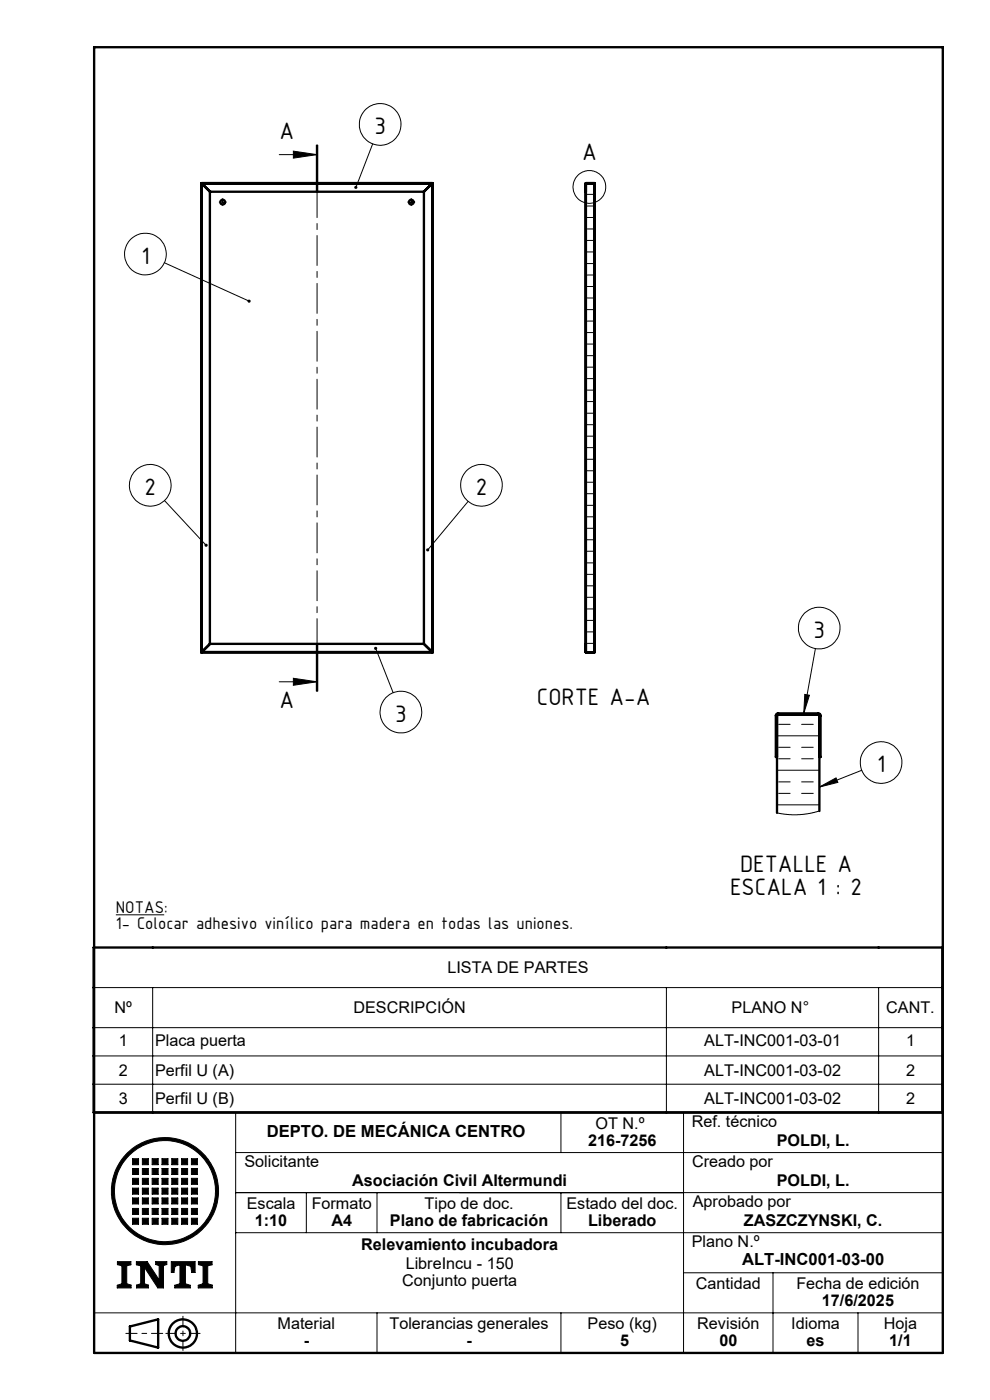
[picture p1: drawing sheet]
<svg xmlns="http://www.w3.org/2000/svg" width="210mm" height="297mm" viewBox="0 0 210 297" stroke-linecap="round" stroke-linejoin="round" font-family="sans-serif">
<g fill="none" stroke="#000" stroke-width=".21">
<path d="M59.2 32.8h8M62.2 32.1l5 .7-5 .7zM67.1 30.8v10M67.3 30.8v10M67.4 30.8v10M79.1 30.5l-3.6 9.3M34.9 55.7l17.9 8.2M47 42.9h.5M47.2 42.6v.5M87 42.9h.5M87.2 42.6v.5M124.3 41.2h1.8"/>
<path d="M124.3 48.6h1.8M124.3 55.9h1.8M124.3 46.1h1.5M124.3 53.4h1.5M124.3 43.7h1.5M124.3 51h1.5M124.3 58.3h1.5M124.3 63.2h1.8M124.3 70.6h1.8M124.3 77.9h1.8M124.3 60.8h1.5M124.3 68.1h1.5"/>
<path d="M124.3 75.5h1.5M124.3 65.7h1.5M124.3 73h1.5M124.3 85.2h1.8M124.3 92.5h1.8M124.3 99.9h1.8M124.3 82.8h1.5M124.3 90.1h1.5M124.3 97.4h1.5M124.3 80.3h1.5M124.3 87.7h1.5M124.3 95h1.5"/>
<path d="M34.9 106.2l8.8 9.5M99.3 106.4l-8.6 10.3M124.3 107.2h1.8M124.3 114.5h1.8M124.3 104.7h1.5M124.3 112.1h1.5M124.3 119.4h1.5M124.3 102.3h1.5M124.3 109.6h1.5M124.3 116.9h1.5M67.1 136.6v10M67.3 136.6v10"/>
<path d="M67.4 136.6v10zM79.7 137.5l3.7 9.5M124.3 121.8h1.8M124.3 129.2h1.8M124.3 136.5h1.8M124.3 126.7h1.5M124.3 134.1h1.5M124.3 124.3h1.5M124.3 131.6h1.5M125.2 138.4h-.1M126.1 137.4v.1M173 137.6l-2.5 13.7"/>
<path d="M59.2 144.6h8M62.2 143.9l5 .7-5 .8zM164.8 156.1h9M165.2 153.7h2.4M165.2 158.5h2.4M170 153.7h2.5M170 158.5h2.5M170.7 147.3l1 .2-1.2 3.8zM164.8 163.4h9M164.8 170.7h9M165.2 161h2.4M165.2 168.3h2.4"/>
<path d="M165.2 165.9h2.4M170 161h2.5M170 168.3h2.5M170 165.9h2.5M173.8 167l3.5-2 .4 1zM173.8 172l-2.1 .6-2.5 .3-2.3-.1-2.1-.4M182.8 163.4l-9 3.6M24.6 194.1h10.2M19.9 209.5h180M19.9 218h180M32.4 209.5v26.5M141.4 209.5v26.5"/>
<path d="M186.4 209.5v26.5M19.9 224h180M19.9 230h180M20 236v51M50 236v51M119 236v8.5M149.2 236h-4.2v51M28.1 245.8h1.3v1.3h-1.3zM28.1 247.9h1.3v1.3h-1.3zM28.1 250h1.3v1.2h-1.3zM28.1 252.1h1.3v1.2h-1.3zM28.1 254.1h1.3v1.3h-1.3z"/>
<path d="M28.1 256.4h1.3v1.2h-1.3zM28.1 258.4h1.3v1.3h-1.3zM30.2 245.8h1.3v1.3h-1.3zM30.2 247.9h1.3v1.3h-1.3zM30.2 250h1.3v1.2h-1.3zM30.2 252.1h1.3v1.2h-1.3zM30.2 254.1h1.3v1.3h-1.3zM30.2 256.4h1.3v1.2h-1.3zM30.2 258.4h1.3v1.3h-1.3zM32.3 245.8h1.2v1.3h-1.2zM32.3 247.9h1.2v1.3h-1.2zM32.3 250h1.2v1.2h-1.2z"/>
<path d="M32.3 252.1h1.2v1.2h-1.2zM32.3 254.1h1.2v1.3h-1.2zM32.3 256.4h1.2v1.2h-1.2zM32.3 258.4h1.2v1.3h-1.2zM34.4 245.8h1.2v1.3h-1.2zM34.4 247.9h1.2v1.3h-1.2zM34.4 250h1.2v1.2h-1.2zM34.4 252.1h1.2v1.2h-1.2zM34.4 254.1h1.2v1.3h-1.2zM34.4 256.4h1.2v1.2h-1.2zM34.4 258.4h1.2v1.3h-1.2zM36.4 245.8h1.3v1.3h-1.3z"/>
<path d="M36.4 247.9h1.3v1.3h-1.3zM36.4 250h1.3v1.2h-1.3zM36.4 252.1h1.3v1.2h-1.3zM36.4 254.1h1.3v1.3h-1.3zM36.4 256.4h1.3v1.2h-1.3zM36.4 258.4h1.3v1.3h-1.3zM38.5 245.8h1.3v1.3h-1.3zM38.5 247.9h1.3v1.3h-1.3zM38.5 250h1.3v1.2h-1.3zM38.5 252.1h1.3v1.2h-1.3zM38.5 254.1h1.3v1.3h-1.3zM38.5 256.4h1.3v1.2h-1.3z"/>
<path d="M38.5 258.4h1.3v1.3h-1.3zM40.6 245.8h1.3v1.3h-1.3zM40.6 247.9h1.3v1.3h-1.3zM40.6 250h1.3v1.2h-1.3zM40.6 252.1h1.3v1.2h-1.3zM40.6 254.1h1.3v1.3h-1.3zM40.6 256.4h1.3v1.2h-1.3zM40.6 258.4h1.3v1.3h-1.3zM50 253h150M50 244.5h150M65 253v8.5M80 253v8.5"/>
<path d="M119 253v8.5M20 278.5h180M24.9 267.6h2.9v.7l-.9 .2v3.8l.9 .3v.6h-2.9v-.5l1-.4v-3.8l-1-.2zM28.9 267.6h2.3l2.6 3.9v-3l-.8-.3v-.6h2.4v.6l-.7 .3v4.7h-1.2l-2.8-4.3v3.4l.8 .3v.6h-2.5v-.6l.8-.3v-3.8l-.9-.2zM36.3 267.6h5.1v2.3h-.7l-.2-1.3-1.2-.3v4l1.1 .4v.5h-3.3v-.5l1.1-.4v-4l-1.1 .3-.2 1.3h-.6zM42.1 267.6h2.9v.7l-.9 .2v3.8l.9 .3v.6h-2.9v-.5l1-.4v-3.8l-1-.2zM50 261.5h150M80 278.5v8.5M119 278.5v8.5M145 270h55M164 270v17M182 278.5v8.5"/>
<circle cx="80.6" cy="26.4" r="4.4"/>
<circle cx="125" cy="39.7" r="3.5"/>
<circle cx="30.8" cy="53.9" r="4.4"/>
<circle cx="31.9" cy="102.9" r="4.4"/>
<circle cx="102.1" cy="102.9" r="4.4"/>
<circle cx="173.8" cy="133.2" r="4.4"/>
<circle cx="85" cy="151.1" r="4.4"/>
<circle cx="186.9" cy="161.8" r="4.4"/>
<circle cx="35" cy="252.7" r="11.4"/>
<circle cx="35" cy="252.7" r="10.7"/>
</g>
<g fill="none" stroke="#000" stroke-width=".5">
<path d="M20 10h180v277h-180zM42.7 38.9h.1M42.7 38.9v99.5l.1-.1M42.8 38.9v99.4M42.8 38.9l1.7 1.8v95.9l-1.7 1.7M42.8 38.9l1.8 1.8h45.3l1.8-1.8M91.7 38.8l-48.9 .1M91.7 38.8h-48.9v.1M91.7 38.8l.1 .1M91.7 38.9v99.4M91.7 38.9h.1M91.8 38.9h-.1"/>
<path d="M91.8 38.9v99.5l-.1-.1M124.3 38.9h1.8v99.5h-1.8M124.3 38.9v99.5M124.3 38.9h.1M126 38.9h.1h-1.9l.1 99.5M89.9 40.7v95.9M124.2 40.7h.1M126.1 40.7h.1M42.7 138.4h49M42.8 138.3l48.9 .1M42.8 138.3v.1M42.8 138.3l1.8-1.7h45.3l1.8 1.7"/>
<path d="M91.7 138.4h.1M124.2 136.6h.1M124.3 138.3v.1M126.1 138.3l-.1 .1zM126.1 136.6h.1M165.1 151.6l-.3 .2M173.6 151.6l.2 .2M164.8 160.6h-.2v-8.9l.4-.4h8.7l.3 .2 .1 9.1h-.3M173.8 172v-20.4h-9v20.8M199.9 236v-35h-180v35h180.1M27.6 281.4l5.9-1.5v6l-5.9-1.5z"/>
<circle cx="47.2" cy="42.9" r=".5"/>
<circle cx="87.2" cy="42.9" r=".5"/>
<circle cx="38.8" cy="282.9" r="3"/>
<circle cx="38.8" cy="282.9" r="1.55"/>
</g>
<path d="M26.7 282.9h7.8" fill="none" stroke="#000" stroke-width=".21" stroke-dasharray="6.1 1 1 1" stroke-dashoffset="3.7"/>
<path d="M38.8 279.2v7.3M35.2 282.9h7.2" fill="none" stroke="#000" stroke-width=".21" stroke-dasharray="6.1 1 1 1" stroke-dashoffset="4"/>
<g fill="#000">
<path d="M62.2 32.1l5 .7-5 .7zM62.2 143.9l5 .7-5 .8z"/>
<path d="M52.6 63.6a.34 .34 0 0 0 0 .6 .34 .34 0 0 0 .5-.2l-.3-.1 .3 .1a.33 .33 0 0 0-.1-.4 .33 .33 0 0 0-.4 0zM75.2 39.5a.33 .33 0 0 0 .2 .6l.1-.3-.1 .3a.34 .34 0 0 0 .4-.4 .34 .34 0 0 0-.6-.2zM79.5 137.3a.33 .33 0 0 0 0 .5 .33 .33 0 0 0 .5-.2 .33 .33 0 0 0-.4-.4l.1 .3zM90.5 116.4v.5l.2-.2-.2 .2a.33 .33 0 0 0 .5-.1 .33 .33 0 0 0-.1-.4 .33 .33 0 0 0-.4 0zM43.5 115.5a.34 .34 0 0 0 0 .4 .34 .34 0 0 0 .5 0l-.3-.2 .3 .2a.34 .34 0 0 0 0-.5 .34 .34 0 0 0-.5 .1zM170.7 147.3l1 .2-1.2 3.8zM173.8 167l3.5-2 .4 1z"/>
</g>
<g fill="#000">
<path d="M124.2 38.8h1.9v1.9l-.1-1.8h-1.7l-.1 1.8z" fill-rule="evenodd"/>
<path d="M164.7 151.4h9.1l.3 .3v8.9h-.3v-8.9l-.2-.1h-8.7l-.1 9h-.2v-8.9z" fill-rule="evenodd"/>
<path d="M24.9 267.6v.7l1 .2v3.8l-1 .4v.5h2.9v-.6l-.9-.3v-3.8l.9-.2v-.7zM36.3 267.6v2.3h.6l.2-1.3 1.1-.3v4l-1.1 .4v.5h3.3v-.5l-1.1-.4v-4l1.2 .3 .2 1.3h.7v-2.3zM42.1 267.6v.7l1 .2v3.8l-1 .4v.5h2.9v-.6l-.9-.3v-3.8l.9-.2v-.7zM28.1 258.4v1.3h1.3v-1.3zM30.2 258.4v1.3h1.3v-1.3zM32.3 258.4v1.3h1.2v-1.3zM34.4 258.4v1.3h1.2v-1.3zM36.4 258.4v1.3h1.3v-1.3zM38.5 258.4v1.3h1.3v-1.3zM40.6 258.4v1.3h1.3v-1.3zM40.6 256.4v1.2h1.3v-1.2zM40.6 254.1v1.3h1.3v-1.3zM38.5 254.1v1.3h1.3v-1.3zM38.5 256.4v1.2h1.3v-1.2zM36.4 256.4v1.2h1.3v-1.2zM36.4 254.1v1.3h1.3v-1.3zM34.4 254.1v1.3h1.2v-1.3zM34.4 256.4v1.2h1.2v-1.2zM32.3 256.4v1.2h1.2v-1.2zM32.3 254.1v1.3h1.2v-1.3zM30.2 254.1v1.3h1.3v-1.3zM30.2 256.4v1.2h1.3v-1.2zM28.1 256.4v1.2h1.3v-1.2zM28.1 254.1v1.3h1.3v-1.3zM28.1 252.1v1.2h1.3v-1.2zM30.2 252.1v1.2h1.3v-1.2zM32.3 252.1v1.2h1.2v-1.2zM34.4 252.1v1.2h1.2v-1.2zM36.4 252.1v1.2h1.3v-1.2zM38.5 252.1v1.2h1.3v-1.2zM40.6 252.1v1.2h1.3v-1.2zM40.6 250v1.2h1.3v-1.2zM38.5 250v1.2h1.3v-1.2zM36.4 250v1.2h1.3v-1.2zM34.4 250v1.2h1.2v-1.2zM32.3 250v1.2h1.2v-1.2zM30.2 250v1.2h1.3v-1.2zM28.1 250v1.2h1.3v-1.2zM28.1 247.9v1.3h1.3v-1.3zM30.2 247.9v1.3h1.3v-1.3zM32.3 247.9v1.3h1.2v-1.3zM34.4 247.9v1.3h1.2v-1.3zM36.4 247.9v1.3h1.3v-1.3zM38.5 247.9v1.3h1.3v-1.3zM40.6 247.9v1.3h1.3v-1.3zM40.6 245.8v1.3h1.3v-1.3zM38.5 245.8v1.3h1.3v-1.3zM36.4 245.8v1.3h1.3v-1.3zM34.4 245.8v1.3h1.2v-1.3zM32.3 245.8v1.3h1.2v-1.3zM30.2 245.8v1.3h1.3v-1.3zM28.1 245.8v1.3h1.3v-1.3zM24.3 252.7a10.7 10.7 0 0 1 21.4 0 10.7 10.7 0 0 1-21.4 0zM23.6 252.7a11.4 11.4 0 0 0 22.8 0 11.4 11.4 0 0 0-22.8 0z" fill-rule="evenodd"/>
<path d="M28.9 267.6h2.3l2.6 3.9v-3l-.8-.3v-.6h2.4v.6l-.7 .3v4.7h-1.2l-2.8-4.3v3.4l.8 .3v.6h-2.5v-.6l.8-.3v-3.8l-.9-.2z" fill-rule="evenodd"/>
</g>
<path d="M46.8 42.9h-.3M47.3 42.4v-.3M47.3 43.4v.2M47.8 42.9h.2M86.8 42.9h-.3M87.3 42.4v-.3M87.3 43.4v.2M87.8 42.9h.2" fill="none" stroke="#000" stroke-width=".21" stroke-dasharray="15.2 1.3 1.3 1.3"/>
<path d="M67.3 30.8v115.8" fill="none" stroke="#000" stroke-width=".21" stroke-dasharray="6.3 1.3 1.3 1.3" stroke-dashoffset="1.1"/>
<g font-size="5.4">
<text x="59.3" y="29.5">A</text>
<text x="79.4" y="28.4">3</text>
<text x="123.5" y="33.9">A</text>
<text x="30" y="55.9">1</text>
<text x="30.7" y="105">2</text>
<text x="100.9" y="105">2</text>
<text x="172.6" y="135.3">3</text>
<text x="113.9" y="149.6">CORTE A-A</text>
<text x="59.3" y="150.1">A</text>
<text x="83.8" y="153.1">3</text>
<text x="186" y="163.8">1</text>
<text x="157" y="185">DETALLE A</text>
<text x="154.9" y="189.9">ESCALA 1 : 2</text>
</g>
<g font-size="3.9">
<text x="24.6" y="197.1">1- Colocar adhesivo vinílico para madera en todas las uniones.</text>
<text x="24.6" y="193.6">NOTAS:</text>
</g>
<g font-size="3.5">
<text x="56.6" y="241.2">DEPTO. DE MECÁNICA CENTRO</text>
<text x="157.4" y="268.5">ALT-INC001-03-00</text>
</g>
<g font-size="3.4">
<text x="94.9" y="206.4">LISTA DE PARTES</text>
<text x="24.3" y="214.9">Nº</text>
<text x="75" y="214.9">DESCRIPCIÓN</text>
<text x="155.2" y="214.9">PLANO N°</text>
<text x="188" y="214.9">CANT.</text>
<text x="25.2" y="221.8">1</text>
<text x="32.9" y="221.8">Placa puerta</text>
<text x="149.4" y="221.8">ALT-INC001-03-01</text>
<text x="192.2" y="221.8">1</text>
<text x="25.2" y="228.2">2</text>
<text x="32.9" y="228.2">Perfil U (A)</text>
<text x="149.4" y="228.2">ALT-INC001-03-02</text>
<text x="192.2" y="228.2">2</text>
<text x="25.2" y="234.2">3</text>
<text x="32.9" y="234.2">Perfil U (B)</text>
<text x="126.3" y="239.5">OT N.º</text>
<text x="146.7" y="239.1">Ref. técnico</text>
<text x="149.4" y="234.2">ALT-INC001-03-02</text>
<text x="192.2" y="234.2">2</text>
<text x="124.8" y="243">216-7256</text>
<text x="164.8" y="243">POLDI, L.</text>
<text x="51.9" y="247.5">Solicitante</text>
<text x="74.7" y="251.6">Asociación Civil Altermundi</text>
<text x="146.8" y="247.5">Creado por</text>
<text x="164.8" y="251.6">POLDI, L.</text>
<text x="52.3" y="256.5">Escala</text>
<text x="66.1" y="256.5">Formato</text>
<text x="90" y="256.5">Tipo de doc.</text>
<text x="120.2" y="256.5">Estado del doc.</text>
<text x="147" y="256">Aprobado por</text>
<text x="54.1" y="260">1:10</text>
<text x="70.3" y="260">A4</text>
<text x="82.7" y="260">Plano de fabricación</text>
<text x="124.7" y="260">Liberado</text>
<text x="157.8" y="260">ZASZCZYNSKI, C.</text>
<text x="76.6" y="265.1">Relevamiento incubadora</text>
<text x="86.1" y="269.3">LibreIncu - 150</text>
<text x="146.7" y="264.5">Plano N.º</text>
<text x="85.3" y="272.8">Conjunto puerta</text>
<text x="147.6" y="273.5">Cantidad</text>
<text x="168.9" y="273.5">Fecha de edición</text>
<text x="58.9" y="282">Material</text>
<text x="82.6" y="282">Tolerancias generales</text>
<text x="124.6" y="282">Peso (kg)</text>
<text x="147.9" y="282">Revisión</text>
<text x="167.8" y="282">Idioma</text>
<text x="174.4" y="277">17/6/2025</text>
<text x="187.5" y="282">Hoja</text>
<text x="64.4" y="285.5">-</text>
<text x="98.9" y="285.5">-</text>
<text x="131.5" y="285.5">5</text>
<text x="152.6" y="285.5">00</text>
<text x="171.1" y="285.5">es</text>
<text x="188.6" y="285.5">1/1</text>
</g>
</svg>
